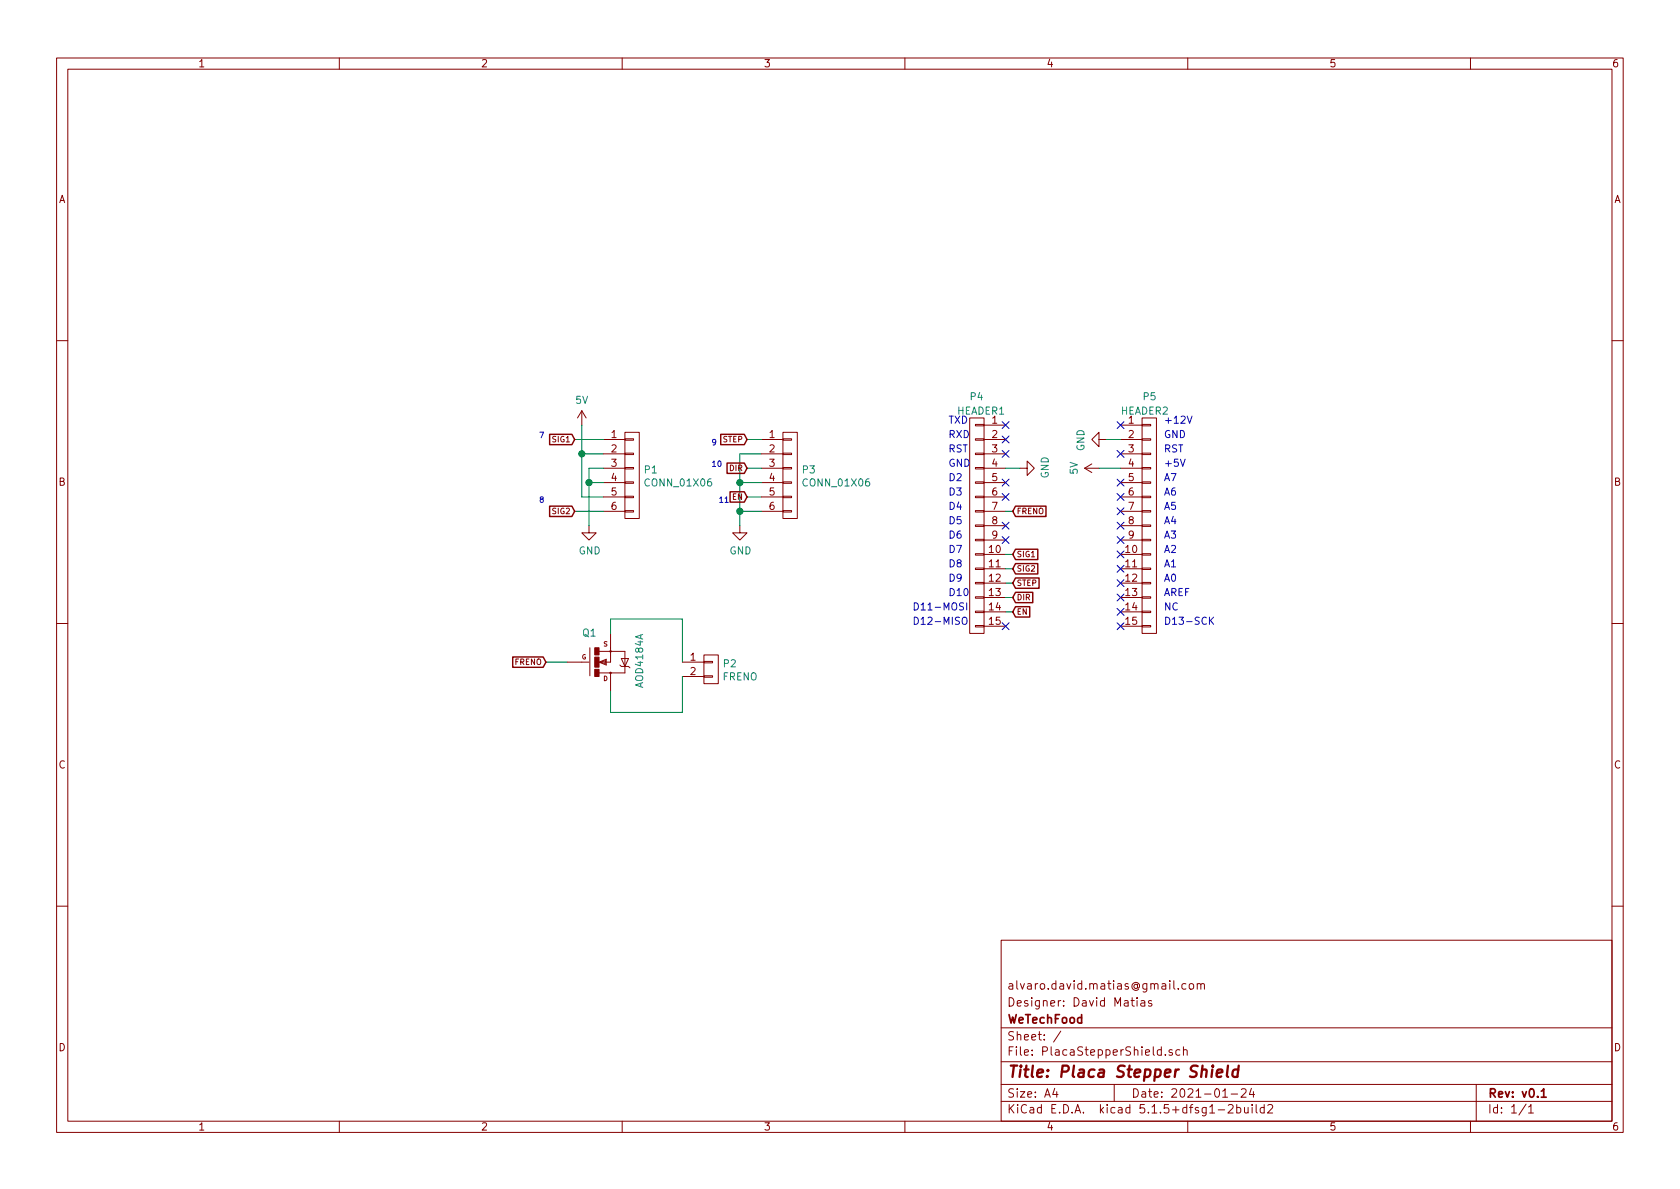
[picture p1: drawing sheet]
EESchema Schematic File Version 4
EELAYER 30 0
EELAYER END
$Descr A4 11693 8268
encoding utf-8
Sheet 1 1
Title "Placa Stepper Shield"
Date "2021-01-24"
Rev "v0.1"
Comp "WeTechFood"
Comment1 "Designer: David Matias"
Comment2 "alvaro.david.matias@gmail.com"
Comment3 ""
Comment4 ""
$EndDescr
$Comp
L conn:CONN_01X06 P1
U 1 1
P 4400 3300
F 0 "P1" H 4478 3341 50  0000 L CNN
F 1 "CONN_01X06" H 4478 3250 50  0000 L CNN
F 2 "Connectors_JST:JST_XH_B06B-XH-A_06x2.50mm_Straight" H 4400 3300 50  0001 C CNN
F 3 "" H 4400 3300 50  0001 C CNN
	1    4400 3300
	1    0    0    -1  
$EndComp
$Comp
L conn:CONN_01X06 P3
U 1 1
P 5500 3300
F 0 "P3" H 5578 3341 50  0000 L CNN
F 1 "CONN_01X06" H 5578 3250 50  0000 L CNN
F 2 "Connectors_JST:JST_XH_B06B-XH-A_06x2.50mm_Straight" H 5500 3300 50  0001 C CNN
F 3 "" H 5500 3300 50  0001 C CNN
	1    5500 3300
	1    0    0    -1  
$EndComp
$Comp
L conn:CONN_01X02 P2
U 1 1
P 4950 4650
F 0 "P2" H 5028 4691 50  0000 L CNN
F 1 "FRENO" H 5028 4600 50  0000 L CNN
F 2 "Connectors_Molex:Molex_Microfit3_Header_02x01_Straight_43045-0228" H 4950 4650 50  0001 C CNN
F 3 "" H 4950 4650 50  0001 C CNN
	1    4950 4650
	1    0    0    -1  
$EndComp
$Comp
L CH340G_D-SUN-V3.0-cache:GND #PWR02
U 1 1
P 5150 3650
F 0 "#PWR02" H 5150 3400 50  0001 C CNN
F 1 "GND" H 5155 3477 50  0000 C CNN
F 2 "" H 5150 3650 60  0000 C CNN
F 3 "" H 5150 3650 60  0000 C CNN
	1    5150 3650
	1    0    0    -1  
$EndComp
Wire Wire Line
	5150 3650 5150 3550
Wire Wire Line
	5150 3150 5300 3150
Wire Wire Line
	5300 3350 5150 3350
Connection ~ 5150 3350
Wire Wire Line
	5150 3350 5150 3150
Wire Wire Line
	5150 3550 5300 3550
Connection ~ 5150 3550
Wire Wire Line
	5150 3550 5150 3350
$Comp
L CH340G_D-SUN-V3.0-cache:GND #PWR01
U 1 1
P 4100 3650
F 0 "#PWR01" H 4100 3400 50  0001 C CNN
F 1 "GND" H 4105 3477 50  0000 C CNN
F 2 "" H 4100 3650 60  0000 C CNN
F 3 "" H 4100 3650 60  0000 C CNN
	1    4100 3650
	1    0    0    -1  
$EndComp
Wire Wire Line
	4100 3650 4100 3350
Wire Wire Line
	4100 3250 4200 3250
Wire Wire Line
	4200 3350 4100 3350
Connection ~ 4100 3350
Wire Wire Line
	4100 3350 4100 3250
Text GLabel 5200 3050 0    39   Input ~ 0
STEP
Wire Wire Line
	5200 3050 5300 3050
Text GLabel 5200 3250 0    39   Input ~ 0
DIR
Wire Wire Line
	5200 3250 5300 3250
Text GLabel 5200 3450 0    39   Input ~ 0
EN
Wire Wire Line
	5200 3450 5300 3450
Text GLabel 4000 3050 0    39   Input ~ 0
SIG1
Text GLabel 4000 3550 0    39   Input ~ 0
SIG2
Wire Wire Line
	4000 3050 4200 3050
Wire Wire Line
	4000 3550 4200 3550
Wire Wire Line
	4200 3450 4050 3450
Wire Wire Line
	4050 3450 4050 3150
Wire Wire Line
	4050 3150 4200 3150
Connection ~ 4050 3150
Wire Wire Line
	4050 3150 4050 2950
$Comp
L SparkFun-Aesthetics:5V #SUPPLY01
U 1 1
P 4050 2950
F 0 "#SUPPLY01" H 4050 2950 50  0001 L BNN
F 1 "5V" H 4050 3125 50  0000 C CNN
F 2 "" H 4050 2950 50  0001 C CNN
F 3 "" H 4050 2950 50  0001 C CNN
	1    4050 2950
	1    0    0    -1  
$EndComp
$Comp
L PlacaStepperShield-rescue:MOSFET-NCHANNELFDD8780-SparkFun-DiscreteSemi Q1
U 1 1
P 4250 4600
F 0 "Q1" H 4050 4400 50  0000 L CNN
F 1 "AOD4184A" V 4450 4400 50  0000 L CNN
F 2 "TO_SOT_Packages_SMD:TO-252-2" H 4280 4750 20  0001 C CNN
F 3 "" H 4250 4600 60  0001 C CNN
	1    4250 4600
	1    0    0    1   
$EndComp
Wire Wire Line
	4250 4400 4250 4300
Wire Wire Line
	4250 4300 4750 4300
Wire Wire Line
	4750 4300 4750 4600
Wire Wire Line
	4750 4700 4750 4950
Wire Wire Line
	4750 4950 4250 4950
Wire Wire Line
	4250 4950 4250 4800
Wire Wire Line
	3950 4600 3800 4600
Text GLabel 3800 4600 0    39   Input ~ 0
FRENO
Text GLabel 7050 3550 2    39   Input ~ 0
FRENO
Text Notes 3750 3050 0    39   ~ 0
7
Text Notes 4950 3100 0    39   ~ 0
9
Text Notes 4950 3250 0    39   ~ 0
10
Text Notes 5000 3500 0    39   ~ 0
11
Text Notes 3750 3500 0    39   ~ 0
8
$Comp
L conn:CONN_01X15 P5
U 1 1
P 8000 3650
F 0 "P5" H 7950 4550 50  0000 L CNN
F 1 "HEADER2" H 7800 4450 50  0000 L CNN
F 2 "Pin_Headers:Pin_Header_Straight_1x15_Pitch2.54mm" H 8000 3650 50  0001 C CNN
F 3 "" H 8000 3650 50  0001 C CNN
	1    8000 3650
	1    0    0    -1  
$EndComp
$Comp
L conn:CONN_01X15 P4
U 1 1
P 6800 3650
F 0 "P4" H 6750 4550 50  0000 L CNN
F 1 "HEADER1" H 6600 4450 50  0000 L CNN
F 2 "Pin_Headers:Pin_Header_Straight_1x15_Pitch2.54mm" H 6800 3650 50  0001 C CNN
F 3 "" H 6800 3650 50  0001 C CNN
	1    6800 3650
	-1   0    0    -1  
$EndComp
Text Notes 6600 2950 0    50   ~ 0
TXD
Text Notes 6600 3050 0    50   ~ 0
RXD
Text Notes 6600 3150 0    50   ~ 0
RST
Text Notes 6600 3250 0    50   ~ 0
GND
Text Notes 6600 3350 0    50   ~ 0
D2
Text Notes 6600 3450 0    50   ~ 0
D3
Text Notes 6600 3550 0    50   ~ 0
D4
Text Notes 6600 3650 0    50   ~ 0
D5
Text Notes 6600 3750 0    50   ~ 0
D6
Text Notes 6600 3850 0    50   ~ 0
D7
Text Notes 6600 3950 0    50   ~ 0
D8
Text Notes 6600 4050 0    50   ~ 0
D9
Text Notes 6600 4150 0    50   ~ 0
D10
Text Notes 6350 4250 0    50   ~ 0
D11-MOSI
Text Notes 6350 4350 0    50   ~ 0
D12-MISO
Text Notes 8100 2950 0    50   ~ 0
+12V
Text Notes 8100 3050 0    50   ~ 0
GND
Text Notes 8100 3150 0    50   ~ 0
RST
Text Notes 8100 3250 0    50   ~ 0
+5V
Text Notes 8100 3350 0    50   ~ 0
A7
Text Notes 8100 3450 0    50   ~ 0
A6
Text Notes 8100 3550 0    50   ~ 0
A5
Text Notes 8100 3650 0    50   ~ 0
A4
Text Notes 8100 3750 0    50   ~ 0
A3
Text Notes 8100 3850 0    50   ~ 0
A2
Text Notes 8100 3950 0    50   ~ 0
A1
Text Notes 8100 4050 0    50   ~ 0
A0
Text Notes 8100 4150 0    50   ~ 0
AREF
Text Notes 8100 4250 0    50   ~ 0
NC
Text Notes 8100 4350 0    50   ~ 0
D13-SCK
$Comp
L CH340G_D-SUN-V3.0-cache:GND #PWR03
U 1 1
P 7100 3250
F 0 "#PWR03" H 7100 3000 50  0001 C CNN
F 1 "GND" H 7105 3077 50  0000 C CNN
F 2 "" H 7100 3250 60  0000 C CNN
F 3 "" H 7100 3250 60  0000 C CNN
	1    7100 3250
	0    -1   -1   0   
$EndComp
Wire Wire Line
	7000 3250 7100 3250
$Comp
L CH340G_D-SUN-V3.0-cache:GND #PWR04
U 1 1
P 7700 3050
F 0 "#PWR04" H 7700 2800 50  0001 C CNN
F 1 "GND" H 7705 2877 50  0000 C CNN
F 2 "" H 7700 3050 60  0000 C CNN
F 3 "" H 7700 3050 60  0000 C CNN
	1    7700 3050
	0    1    1    0   
$EndComp
Wire Wire Line
	7700 3050 7800 3050
Text GLabel 7050 4050 2    39   Input ~ 0
STEP
Text GLabel 7050 4150 2    39   Input ~ 0
DIR
Text GLabel 7050 4250 2    39   Input ~ 0
EN
Text GLabel 7050 3850 2    39   Input ~ 0
SIG1
Text GLabel 7050 3950 2    39   Input ~ 0
SIG2
Wire Wire Line
	7000 3550 7050 3550
Wire Wire Line
	7000 3850 7050 3850
Wire Wire Line
	7050 3950 7000 3950
Wire Wire Line
	7000 4050 7050 4050
Wire Wire Line
	7050 4150 7000 4150
Wire Wire Line
	7000 4250 7050 4250
$Comp
L SparkFun-Aesthetics:5V #SUPPLY02
U 1 1
P 7650 3250
F 0 "#SUPPLY02" H 7650 3250 50  0001 L BNN
F 1 "5V" H 7650 3425 50  0000 C CNN
F 2 "" H 7650 3250 50  0001 C CNN
F 3 "" H 7650 3250 50  0001 C CNN
	1    7650 3250
	0    -1   -1   0   
$EndComp
NoConn ~ 7000 2950
NoConn ~ 7000 3050
NoConn ~ 7000 3150
NoConn ~ 7000 3350
NoConn ~ 7000 3450
NoConn ~ 7000 3650
NoConn ~ 7000 3750
NoConn ~ 7000 4350
NoConn ~ 7800 4350
NoConn ~ 7800 4250
NoConn ~ 7800 4150
NoConn ~ 7800 4050
NoConn ~ 7800 3950
NoConn ~ 7800 3850
NoConn ~ 7800 3750
NoConn ~ 7800 3650
NoConn ~ 7800 3550
NoConn ~ 7800 3450
NoConn ~ 7800 3350
NoConn ~ 7800 2950
Wire Wire Line
	7650 3250 7800 3250
NoConn ~ 7800 3150
$EndSCHEMATC
